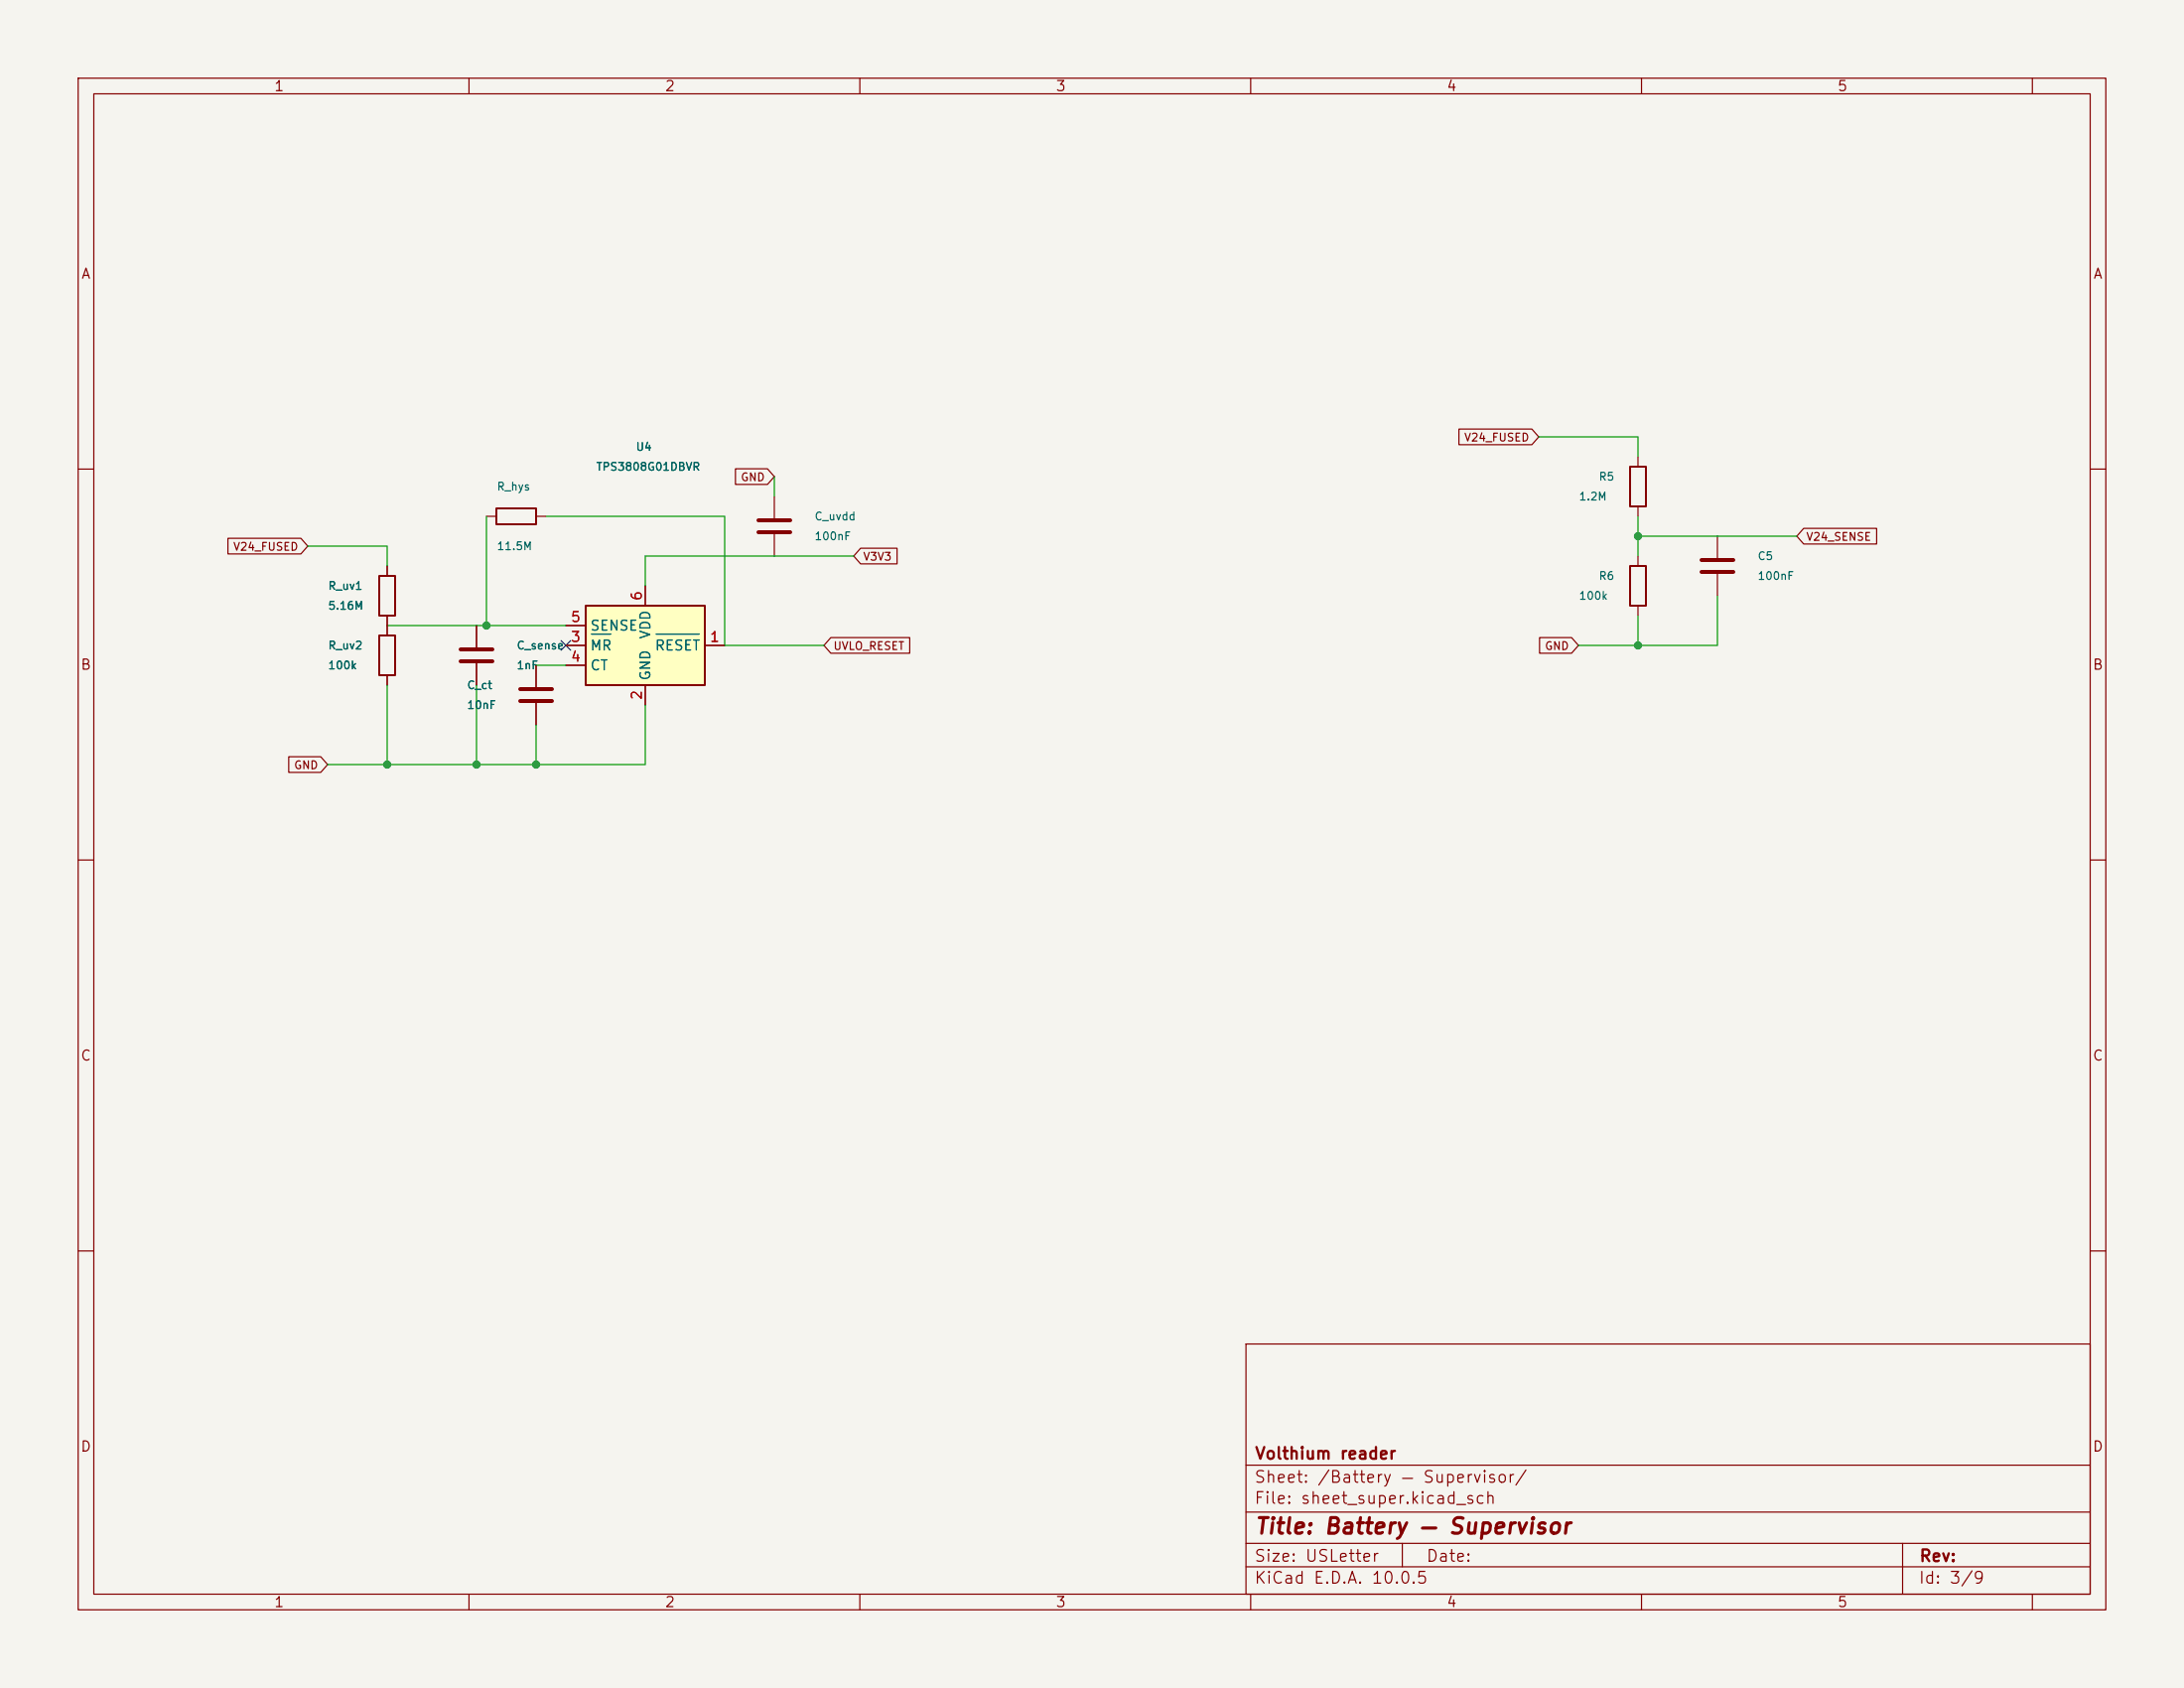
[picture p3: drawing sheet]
<svg xmlns="http://www.w3.org/2000/svg" width="279mm" height="216mm" viewBox="0 0 279 216" stroke-linecap="round" stroke-linejoin="round" font-family="sans-serif">
<path d="M0 0h279.4v215.9h-279.4z" fill="#f5f4ef" stroke="#f5f4ef" stroke-width=".13"/>
<g fill="none" stroke="#840000" stroke-width=".15">
<path d="M10 10h259.4v195.9h-259.4zM12 12h255.4v191.9h-255.4zM60 10v2M110 10v2M160 10v2M210 10v2M260 10v2M209.5 58.4v1.3M10 60h2M99.1 63.5v2.8M99.1 68.3v2.8M209.5 64.8v1.2"/>
<path d="M209.5 71.1v1.3M209.5 77.5v1.2M219.7 68.6v2.8M219.7 73.4v2.8M267.4 60h2M49.5 80v1.3M49.5 86.4v1.2M10 110h2M267.4 110h2M10 160h2M159.4 171.9h108v32h-108zM267.4 160h2"/>
<path d="M159.4 197.4h108M159.4 193.4h108M159.4 187.4h108M179.4 197.4v3M243.4 197.4v6.5M60 203.9v2M110 203.9v2M159.4 200.4h108M160 203.9v2M210 203.9v2M260 203.9v2"/>
</g>
<path d="M97 66.5h4.1M97 68.1h4.1M217.7 71.6h4M217.7 73.2h4" fill="none" stroke="#840000" stroke-width=".51"/>
<path d="M208.5 59.7h2.1v5.1h-2.1zM208.5 72.4h2.1v5.1h-2.1zM48.5 81.3h2v5.1h-2z" fill="none" stroke="#840000" stroke-width=".25"/>
<path d="M74.9 77.5h15.3v10.1h-15.3z" fill="#ffffc2"/>
<path d="M48.5 73.7h2v5h-2zM63.5 65h5.1v2.1h-5.1zM74.9 77.5h15.3v10.1h-15.3z" fill="none" stroke="#840000" stroke-width=".25"/>
<g fill="none" stroke="#840000" stroke-width=".15">
<path d="M94.1 60h4.1l.9 1-.9 1h-4.1zM186.6 54.9h9.4l.8 1-.8 1h-9.4zM29.2 68.8h9.3l.9 1.1-.9 1h-9.3zM49.5 72.4v1.3M49.5 78.7v2.6M62.2 66h1.3M68.6 66h1.2M82.5 74.9v2.6M110.1 70.1h4.7v2h-4.7l-.9-1zM230.7 67.6h9.4v2h-9.4l-.8-1zM36.9 96.8h4.1l.9 1-.9 1h-4.1zM49.5 86.4v1.2"/>
<path d="M61 80v2.8M61 84.8v2.8M68.6 85.1v2.8M68.6 89.9v2.8M72.4 82.6h2.5M72.4 85.1h2.5M72.4 80h2.5M82.5 87.6v2.6M90.2 82.6h2.5M106.3 81.5h10.1v2.1h-10.1l-.9-1zM197 81.5h4.1l.8 1.1-.8 1h-4.1z"/>
</g>
<path d="M75.7 81.1h2.4M83.9 81.1h5.5" fill="none" stroke="#006464" stroke-width=".15"/>
<path d="M58.9 83.1h4.1M58.9 84.6h4.1M66.5 88.1h4.1M66.5 89.7h4.1" fill="none" stroke="#840000" stroke-width=".51"/>
<g fill="none" stroke="#009600" stroke-width=".15">
<path d="M196.8 55.9h12.7v2.5M39.4 69.9h10.1v2.5M62.2 66v14M69.8 66h22.9v16.6h12.7M99.1 61v2.5M109.2 71.1h-26.7v3.8M209.5 66v5.1M209.5 78.7v3.9M209.5 68.6h20.4M219.7 76.2v6.4h-17.8M49.5 87.6v10.2M49.5 80h22.9"/>
<path d="M61 87.6v10.2M68.6 85.1h3.8M68.6 92.7v5.1M82.5 90.2v7.6h-40.6"/>
</g>
<path d="M71.8 81.9l1.2 1.3M73 81.9l-1.2 1.3" fill="none" stroke="#000084" stroke-width=".15"/>
<g fill="#009600" stroke="#009600" stroke-width=".13">
<circle cx="209.5" cy="82.6" r=".46"/>
<circle cx="209.5" cy="68.6" r=".46"/>
<circle cx="68.6" cy="97.8" r=".46"/>
<circle cx="61" cy="97.8" r=".46"/>
<circle cx="49.5" cy="97.8" r=".46"/>
<circle cx="62.2" cy="80" r=".46"/>
</g>
<text font-size="2" fill="#840000" x="160.4" y="196.7">Title: Battery — Supervisor</text>
<g font-size="1.5" fill="#840000">
<text x="160.4" y="190">Sheet: /Battery — Supervisor/</text>
<text x="160.4" y="187">Volthium reader</text>
<text x="160.4" y="192.7">File: sheet_super.kicad_sch</text>
<text x="160.4" y="202.9">KiCad E.D.A. 10.0.5</text>
<text x="160.4" y="200.1">Size: USLetter</text>
<text x="182.4" y="200.1">Date:</text>
<text x="245.4" y="202.9">Id: 3/9</text>
<text x="245.4" y="200.1">Rev:</text>
</g>
<g font-size="1.3" fill="#840000">
<text x="35" y="12">1</text>
<text x="85" y="12">2</text>
<text x="135" y="12">3</text>
<text x="185" y="12">4</text>
<text x="235" y="12">5</text>
<text x="10.3" y="36">A</text>
<text x="267.7" y="36">A</text>
<text x="10.2" y="86">B</text>
<text x="267.6" y="86">B</text>
<text x="10.2" y="136">C</text>
<text x="267.6" y="136">C</text>
<text x="10.2" y="186">D</text>
<text x="267.6" y="186">D</text>
<text x="35" y="205.9">1</text>
<text x="85" y="205.9">2</text>
<text x="135" y="205.9">3</text>
<text x="185" y="205.9">4</text>
<text x="235" y="205.9">5</text>
</g>
<g font-size="1.3" fill="#a90000">
<text x="82.4" y="76.9" transform="rotate(-90 82.4 76.9)">6</text>
<text x="72.9" y="82.4">3</text>
<text x="72.9" y="79.9">5</text>
<text x="90.7" y="82.4">1</text>
<text x="72.9" y="85">4</text>
<text x="82.4" y="89.6" transform="rotate(-90 82.4 89.6)">2</text>
</g>
<g font-size="1.3" fill="#006464">
<text x="75.4" y="83.5">MR</text>
<text x="75.4" y="81">SENSE</text>
<text x="83.5" y="81.8" transform="rotate(-90 83.5 81.8)">VDD</text>
<text x="83.7" y="83.5">RESET</text>
<text x="75.4" y="86.1">CT</text>
<text x="83.5" y="87.1" transform="rotate(-90 83.5 87.1)">GND</text>
</g>
<g font-size="1" fill="#006464">
<text x="81.3" y="57.9">U4</text>
<text x="63.5" y="63">R_hys</text>
<text x="76.2" y="60.4">TPS3808G01DBVR</text>
<text x="201.9" y="64.3">1.2M</text>
<text x="204.5" y="61.7">R5</text>
<text x="63.5" y="70.6">11.5M</text>
<text x="104.1" y="66.8">C_uvdd</text>
<text x="104.1" y="69.3">100nF</text>
<text x="224.8" y="71.9">C5</text>
<text x="41.9" y="75.7">R_uv1</text>
<text x="201.9" y="77">100k</text>
<text x="204.5" y="74.4">R6</text>
<text x="224.8" y="74.4">100nF</text>
<text x="41.9" y="83.3">R_uv2</text>
<text x="41.9" y="78.2">5.16M</text>
<text x="66" y="83.3">C_sense</text>
<text x="41.9" y="85.8">100k</text>
<text x="59.7" y="88.4">C_ct</text>
<text x="66" y="85.8">1nF</text>
<text x="59.7" y="90.9">10nF</text>
</g>
<g font-size="1" fill="#840000">
<text x="187.2" y="56.7">V24_FUSED</text>
<text x="94.7" y="61.8">GND</text>
<text x="29.8" y="70.7">V24_FUSED</text>
<text x="110.3" y="71.9">V3V3</text>
<text x="231" y="69.4">V24_SENSE</text>
<text x="106.5" y="83.4">UVLO_RESET</text>
<text x="197.6" y="83.4">GND</text>
<text x="37.5" y="98.6">GND</text>
</g>
</svg>
